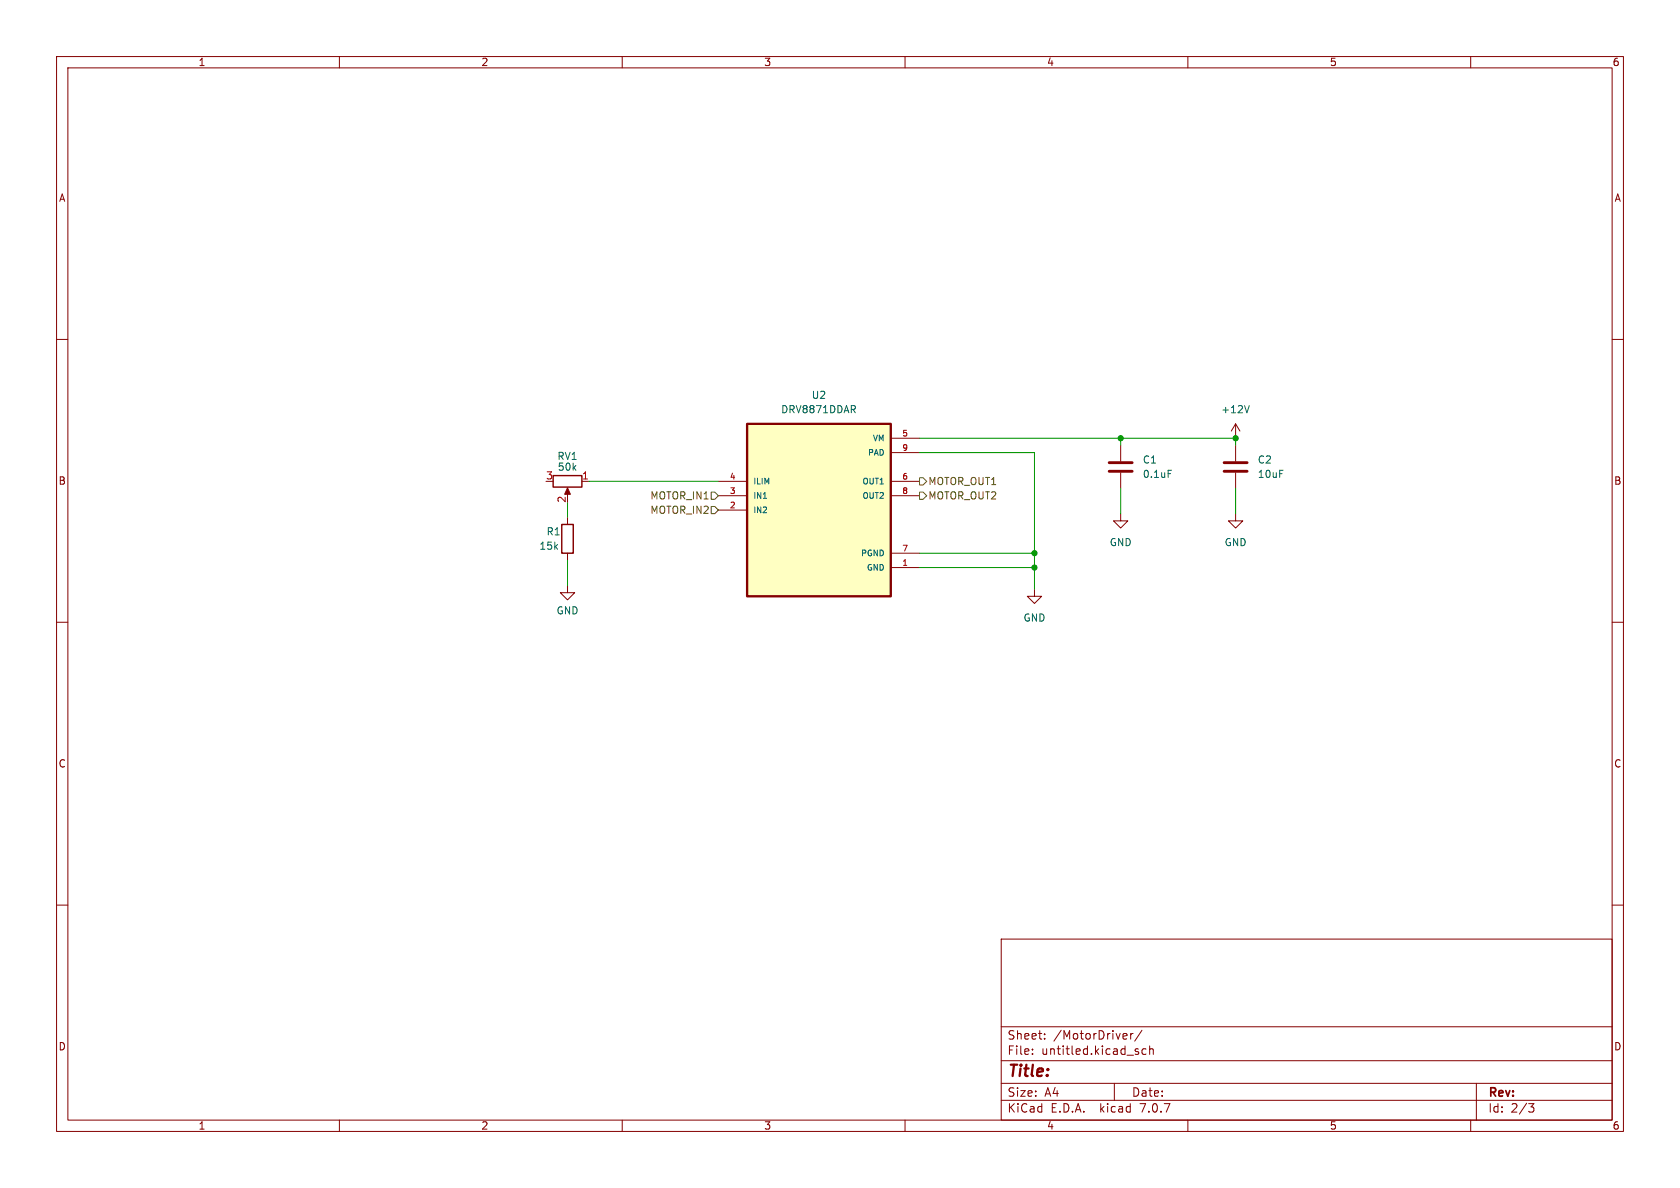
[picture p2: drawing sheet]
<svg xmlns="http://www.w3.org/2000/svg" width="297mm" height="210mm" viewBox="0 0 297 210" stroke-linecap="round" stroke-linejoin="round" font-family="sans-serif">
<g fill="none" stroke="#840000" stroke-width=".18">
<path d="M10 10h277v190h-277zM12 12h273v186h-273zM60 10v2M110 10v2M160 10v2M210 10v2M260 10v2M10 60h2M285 60h2M157.5 77.5h5.1M198.1 78.7v2.8M218.4 74.9v2.6"/>
<path d="M218.4 78.7v2.8M218.4 74.9l-.7 1.3M218.4 74.9l.8 1.3M100.3 86.6v1M100.3 91.4v1.3M100.3 97.8v1.3M102.9 85.1h1.2M127 85.1h5.1M127 90.2h5.1M127 87.6h5.1M157.5 85.1h5.1M157.5 87.6h5.1"/>
<path d="M157.5 97.8h5.1M157.5 80h5.1M198.1 90.8v1.3h1.3l-1.3 1.2-1.3-1.2h1.3M198.1 83.6v2.8M218.4 90.8v1.3h1.3l-1.3 1.2-1.2-1.2h1.2M218.4 83.6v2.8M10 110h2M100.3 103.5v1.3h1.3l-1.3 1.2-1.2-1.2h1.2M157.5 100.3h5.1M182.9 104.1v1.3h1.2l-1.2 1.3-1.3-1.3h1.3M285 110h2M10 160h2"/>
<path d="M285 160h2M177 166h108v32h-108zM60 198v2M110 198v2M160 198v2M177 194.5h108M177 191.5h108M177 187.5h108M177 181.5h108M182.5 186.3v.1M182.5 185.5v.1M184.7 183.6v.1"/>
<path d="M184.7 182.8v.1M197 191.5v3M199 182.7l.2 .4-.7 .1M199.2 183.6l-.2 .1M199.9 182.7v1M200.3 182.7l-.3 .1-.1 .2M201.2 186v.3M201.9 182.1l-1.3 2M202.6 185.5l-.4-.1-.3 .3v.4l.1 .2h.6M203.2 185.5l.3-.1 .3 .1 .1 .9M203.2 184.9v1.5M210 198v2"/>
<path d="M260 198v2M261 191.5v6.5M270.2 195.1h1l-.5 .6 .4 .1 .1 .5-.3 .3h-.4"/>
</g>
<path d="M97.8 84.1h5.1v2h-5.1zM99.3 92.7h2v5.1h-2z" fill="none" stroke="#840000" stroke-width=".25"/>
<path d="M100.3 86.2l.5 1.2h-1z" fill="#840000" stroke="#840000" stroke-width=".18"/>
<path d="M132.1 74.9h25.4v30.5h-25.4z" fill="#ffffc2" stroke="#ffffc2" stroke-width=".18"/>
<path d="M132.1 74.9h25.4v30.5h-25.4z" fill="none" stroke="#840000" stroke-width=".41"/>
<path d="M220.9 71.7l-.5 1.3M134.9 88.1h.6M206.5 83.1h.6" fill="none" stroke="#006464" stroke-width=".18"/>
<path d="M196.1 83.3h4.1M196.1 81.8h4.1M216.4 83.3h4.1M216.4 81.8h4.1" fill="none" stroke="#840000" stroke-width=".51"/>
<path d="M125.7 89.5h.7l.6 .7-.6 .6h-.7zM125.7 87h.7l.6 .6-.6 .7h-.7zM162.6 87h.6l.6 .6-.6 .7h-.6zM162.6 84.5h.6l.6 .6-.6 .6h-.6z" fill="none" stroke="#725600" stroke-width=".18"/>
<path d="M162.6 77.5h55.8v1.2M198.1 77.5v1.2M100.3 88.9v2.5M100.3 99.1v4.4M104.1 85.1h22.9M162.6 80h20.3v24.1M162.6 97.8h20.3M198.1 86.4v4.4M218.4 86.4v4.4M162.6 100.3h20.3" fill="none" stroke="#009600" stroke-width=".18"/>
<g fill="#009600" stroke="#009600" stroke-width=".18">
<circle cx="182.9" cy="100.3" r=".46"/>
<circle cx="182.9" cy="97.8" r=".46"/>
<circle cx="198.1" cy="77.5" r=".46"/>
<circle cx="218.4" cy="77.5" r=".46"/>
</g>
<text font-size="2.8" fill="#840000" x="178" y="190.9">Title:</text>
<g font-size="2.1" fill="#840000">
<text x="178" y="184">Sheet:</text>
<text x="186.2" y="184">/MotorDriver/</text>
<text x="178" y="186.7">File:</text>
<text x="184.1" y="186.7">untitled.kicad_sch</text>
<text x="178" y="196.9">KiCad</text>
<text x="178" y="194.1">Size:</text>
<text x="184.7" y="194.1">A4</text>
<text x="185.7" y="196.9">E.D.A.</text>
<text x="194.6" y="196.9">kicad</text>
<text x="200" y="194.1">Date:</text>
<text x="201.8" y="196.9">7.0.7</text>
<text x="263" y="194.3">Rev:</text>
<text x="263" y="196.9">Id:</text>
<text x="267.1" y="196.9">2/3</text>
</g>
<g font-size="1.8" fill="#840000">
<text x="35" y="11.9">1</text>
<text x="85" y="11.9">2</text>
<text x="135" y="11.9">3</text>
<text x="185" y="11.9">4</text>
<text x="235" y="11.9">5</text>
<text x="285" y="11.9">6</text>
<text x="10.3" y="35.9">A</text>
<text x="285.3" y="35.9">A</text>
<text x="10.3" y="85.9">B</text>
<text x="285.3" y="85.9">B</text>
<text x="10.3" y="135.9">C</text>
<text x="285.3" y="135.9">C</text>
<text x="10.3" y="185.9">D</text>
<text x="285.3" y="185.9">D</text>
<text x="35" y="199.9">1</text>
<text x="85" y="199.9">2</text>
<text x="135" y="199.9">3</text>
<text x="185" y="199.9">4</text>
<text x="235" y="199.9">5</text>
<text x="285" y="199.9">6</text>
</g>
<g font-size="1.8" fill="#006464">
<text x="143.4" y="70.7">U2</text>
<text x="138" y="73.3">DRV8871DDAR</text>
<text x="215.8" y="73.3">+12V</text>
<text x="98.4" y="81.5">RV1</text>
<text x="98.5" y="83.4">50k</text>
<text x="201.9" y="82.1">C1</text>
<text x="222.3" y="82.1">C2</text>
<text x="201.9" y="84.7">0.1uF</text>
<text x="222.3" y="84.7">10uF</text>
<text x="96.5" y="94.8">R1</text>
<text x="95.3" y="97.4">15k</text>
<text x="196.1" y="96.7">GND</text>
<text x="216.4" y="96.7">GND</text>
<text x="98.3" y="108.8">GND</text>
<text x="180.8" y="110.1">GND</text>
</g>
<g font-size="1.8" fill="#a90000">
<text x="96.4" y="84.8">3</text>
<text x="100.1" y="89" transform="rotate(-90 100.1 89)">2</text>
<text x="102.8" y="84.8">1</text>
</g>
<g font-size="1.8" fill="#725600">
<text x="114.9" y="88.5">MOTOR_IN1</text>
<text x="164" y="88.5">MOTOR_OUT2</text>
<text x="164" y="86">MOTOR_OUT1</text>
<text x="114.9" y="91">MOTOR_IN2</text>
</g>
<g font-size="1.4" fill="#a90000">
<text x="159.4" y="77.2">5</text>
<text x="159.4" y="79.8">9</text>
<text x="128.9" y="89.9">2</text>
<text x="128.9" y="87.4">3</text>
<text x="128.9" y="84.8">4</text>
<text x="159.4" y="84.8">6</text>
<text x="159.4" y="87.4">8</text>
<text x="159.4" y="100.1">1</text>
<text x="159.4" y="97.5">7</text>
</g>
<g font-size="1.4" fill="#006464">
<text x="153.3" y="80.7">PAD</text>
<text x="154.2" y="78.2">VM</text>
<text x="133.1" y="88.4">IN1</text>
<text x="133.1" y="85.8">ILIM</text>
<text x="152.3" y="85.8">OUT1</text>
<text x="152.3" y="88.4">OUT2</text>
<text x="133.1" y="90.9">IN2</text>
<text x="152.1" y="98.5">PGND</text>
<text x="153.1" y="101.1">GND</text>
</g>
</svg>
